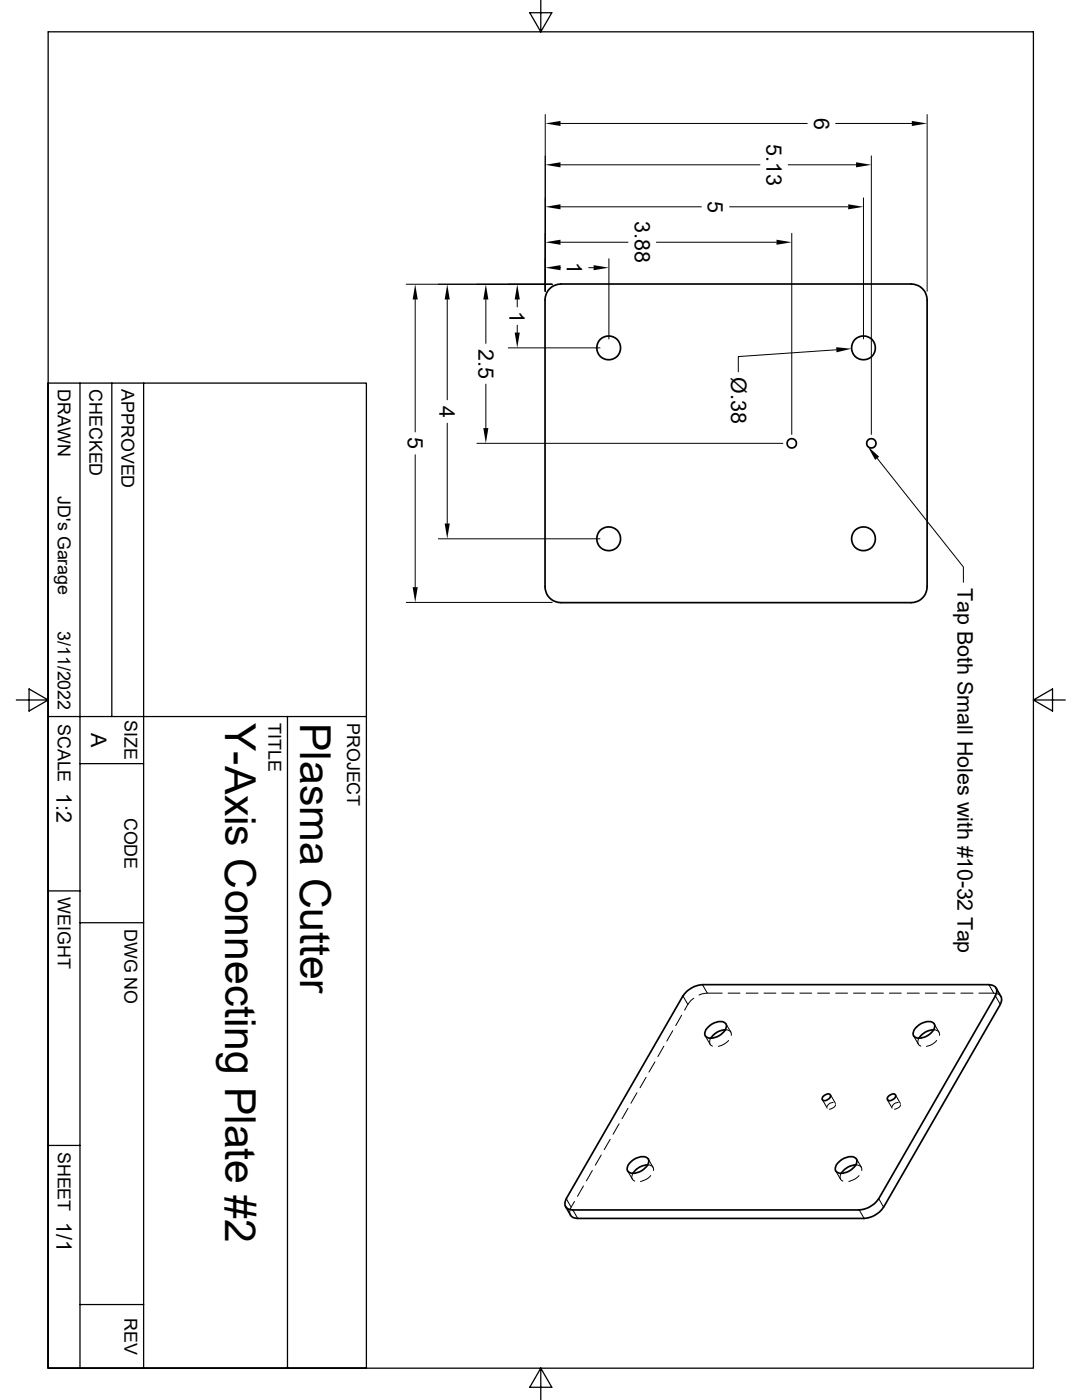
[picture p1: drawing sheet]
<svg xmlns="http://www.w3.org/2000/svg" width="216mm" height="279mm" viewBox="0 0 216 279" stroke-linecap="round" stroke-linejoin="round" font-family="sans-serif">
<g fill="none" stroke="#000" stroke-width=".34">
<path d="M109.7 57.6a3.1 3.1 0 0 1 2.2-.9h69.9a3.2 3.2 0 0 1 3.2 3.2v57.2a3.2 3.2 0 0 1-3.2 3.2h-69.9a3.2 3.2 0 0 1-3.1-3.2v-57.7a3 3 0 0 1 .9-1.8zM136.3 198.8l-23.3 40.4M140.2 196.5h57.1a1.36 1.36 0 0 1 1.5 .7 1.36 1.36 0 0 1-.2 1.6M140.2 196.5a5 5 0 0 0-3.9 2.3M198.6 198.8l-23.3 40.4M198.8 197.2l1 1.9v.8l-.2 .5M141.4 204.9a2.51 2.51 0 0 1 3.5-.6 2.1 2.1 0 0 1-1.4 2.4 2.2 2.2 0 0 1-2.8 0v-.8zM144.7 205.5a3.7 3.7 0 0 0-2.9 1.7M164.4 218.7l.5-.3a.52 .52 0 0 1 .8 .1 .52 .52 0 0 1-.3 .8l-.5 .3a.52 .52 0 0 1-.8-.1 .52 .52 0 0 1 .3-.8zM177.4 218.7l.5-.3a.52 .52 0 0 1 .8 .1 .52 .52 0 0 1-.3 .8l-.5 .3a.52 .52 0 0 1-.8-.1 .52 .52 0 0 1 .3-.8zM182.7 205.2a3.3 3.3 0 0 1 3.3-1.2 1.25 1.25 0 0 1-.2 2.2 2.51 2.51 0 0 1-3.5 .5l-.1-.5zM186.3 205.5a3.7 3.7 0 0 0-3 1.7"/>
<path d="M199.6 200.4l-23.3 40.5M113 239.2a1.36 1.36 0 0 0-.1 1.6 1.36 1.36 0 0 0 1.4 .7h57.1M125.6 232.2a3.3 3.3 0 0 1 3.3-1.2 1.25 1.25 0 0 1-.2 2.1 2.51 2.51 0 0 1-3.5 .6l-.1-.6zM129.2 232.5a3.7 3.7 0 0 0-2.9 1.6M167.1 232.2a3.3 3.3 0 0 1 3.4-1.2 1.25 1.25 0 0 1-.3 2.1 2.51 2.51 0 0 1-3.4 .6l-.1-.6zM170.8 232.5a3.7 3.7 0 0 0-2.9 1.6M175.3 239.2a5 5 0 0 1-3.9 2.3M112.9 240.8l1.1 1.9 .4 .3 .9 .2h57.1a5 5 0 0 0 3.9-2.3"/>
<circle cx="121.4" cy="69.4" r="2.38"/>
<circle cx="172.3" cy="69.4" r="2.38"/>
<circle cx="158" cy="88.5" r=".94"/>
<circle cx="173.9" cy="88.5" r=".94"/>
<circle cx="121.4" cy="107.5" r="2.38"/>
<circle cx="172.3" cy="107.5" r="2.38"/>
</g>
<g fill="none" stroke="#000" stroke-width=".2">
<path d="M108.8 22.9v35.2M111.8 24.6h49.3M111.8 32.9h39.8M157.3 32.9h13.5M166.8 24.6h15.1M172.3 39.5v28.1M173.9 31.1v55.6M185 22.9v35.2M81.1 56.7h29.1M82.8 59.8v26.4M89.2 59.8v20M96.9 59.8v8.7"/>
<path d="M103.2 59.8v1.5M111.8 53.4h.1M111.8 48.3h13.5M111.8 41.3h28.2M117.5 53.4h.9M121.5 51.6v16M131 48.3h23.9M145.6 41.3h23.6M158 46.6v40.1M96.9 76.7v8.7M101.4 69.4h18.3M103.2 64.9v1.5"/>
<path d="M166.9 69.8l-19.6 1.4v3M82.8 90.8v26.4M89.2 84.5v20M95.2 88.5h61M175 91.5l17.2 21.7v3M87.5 107.5h32.2M81.1 120.2h29.1M136.3 198.8l.9 1.6M138.4 199.2l-.6 .5-.6 .7M140.2 196.5l.9 1.7M141.1 198.2l-1.6 .4M141.1 198.2h3"/>
<path d="M145.3 198.2h2.4M148.9 198.2h2.4M152.4 198.2h2.4M156 198.2h2.4M159.6 198.2h2.4M163.2 198.2h2.3M166.8 198.2h2.3M170.3 198.2h2.4M173.9 198.2h2.4M177.5 198.2h2.3M181 198.2h2.4M184.6 198.2h2.4"/>
<path d="M188.2 198.2h2.3M191.7 198.2h2.4M195.3 198.2h3M197.3 196.5l1 1.7M198.3 198.2l1 .3 .4 .4M198.6 198.8l1 1.6M127.1 218.1l-1.2 2.1M128.9 215l-1.2 2.1M130.7 211.9l-1.2 2.1M132.5 208.8l-1.2 2.1M134.2 205.7l-1.1 2.1M136 202.6l-1.2 2.1"/>
<path d="M137.2 200.4l-.6 1.2M140.7 206.7l1 1.7M141.8 207.2l-.2 .3a.92 .92 0 0 0 .6 1.3M144.7 205.5h.4a.9 .9 0 0 1 .8 1.1M144.9 204.3l.9 1.7M145.4 207.6l-1 .8-1.1 .4M164.1 219.5l1 1.6M165.7 218.5l1 1.7M177 219.5l1 1.6M178.7 218.5l1 1.7M182.3 206.7l1 1.7M183.3 207.2a1.07 1.07 0 0 0 .4 1.6"/>
<path d="M186.3 205.5h.3a.9 .9 0 0 1 .9 1.1M186.4 204.3l1 1.7M186.9 207.6l-.9 .8-1.1 .4M113 239.2l1 1.7a1.46 1.46 0 0 0-.2 1.6M114.6 239.8l-.6 1.1M116.4 236.7l-1.2 2.1M118.2 233.6l-1.2 2.1M120 230.5l-1.2 2M121.8 227.4l-1.2 2M123.5 224.3l-1.2 2.1M125.2 233.7l1 1.6M125.3 221.2l-1.2 2.1"/>
<path d="M126.3 234.1a.97 .97 0 0 0 .4 1.6M129.2 232.5h.4a.9 .9 0 0 1 .8 1.1M129.3 231.3l1 1.7M129.8 234.6l-.9 .8-1.1 .4M166.2 220a1.3 1.3 0 0 0-1.2 .9M166.7 220.5a1.35 1.35 0 0 1-1.2 .9M166.8 233.7l.9 1.6M167.9 234.1l-.2 .4a.9 .9 0 0 0 .5 1.2M170.8 232.5h.3a.89 .89 0 0 1 .9 1.1M170.9 231.3l1 1.7M171.4 234.6l-.9 .8-1.1 .4M175.3 239.2l1 1.7"/>
<path d="M179.2 220a1.3 1.3 0 0 0-1.2 .9M179.7 220.5a1.35 1.35 0 0 1-1.2 .9M114.3 241.5l1 1.7M171.4 241.5l1 1.7"/>
</g>
<g fill="none" stroke="#000" stroke-width=".25">
<path d="M9.6 6.4h196.6v266.6h-196.6zM107.9 0v6.4l2.2-3.9h-4.4l2.2 3.9M9.6 76.5h63.5v196.5h-63.5zM16 76.5v196.5M22.3 76.5v66.5M28.7 76.5v196.5M3.3 139.7h6.3l-3.8 2.2v-4.4l3.8 2.2M206.2 139.7l3.8-2.2v4.4l-3.8-2.2h6.4M9.6 143h63.5M16 152.4h12.7M57.4 143v130M9.6 177.8h6.4"/>
<path d="M16 184.1h12.7M9.6 228.6h6.4M16 260.3h12.7M107.9 273l-2.2 3.9h4.4l-2.2-3.9v6.4"/>
</g>
<g fill="#000">
<path d="M108.8 32.9l3-.5v1zM108.8 24.6l3-.5v1zM170.8 32.4l3.1 .5-3.1 .5zM181.9 24.1l3.1 .5-3.1 .5zM82.8 56.7l.6 3.1h-1.1zM89.2 56.7l.5 3.1h-1zM96.9 56.7l.6 3.1h-1.1zM103.2 56.7l.5 3.1h-1zM108.8 53.4l3-.5v1zM108.8 48.3l3-.5v1.1zM108.8 41.3l3-.5v1zM118.4 52.9l3.1 .5-3.1 .5z"/>
<path d="M154.9 47.8l3.1 .5-3.1 .6zM169.2 40.8l3.1 .5-3.1 .5zM102.7 66.4h1l-.5 3zM166.8 69.3l3.1 .3-3 .7zM96.4 85.4h1.1l-.6 3.1zM173.1 89.1l2.3 2-.8 .7zM82.3 117.2h1.1l-.6 3zM88.7 104.5h1l-.5 3z"/>
</g>
<g font-size="8.5">
<text x="44.9" y="144.3" transform="rotate(90 44.9 144.3)">Y-Axis Connecting Plate #2</text>
<text x="59.9" y="144.3" transform="rotate(90 59.9 144.3)">Plasma Cutter</text>
</g>
<g font-size="4.3">
<text x="162.4" y="23.5" transform="rotate(90 162.4 23.5)">6</text>
<text x="152.9" y="28.7" transform="rotate(90 152.9 28.7)">5.13</text>
<text x="141.3" y="40.1" transform="rotate(90 141.3 40.1)">5</text>
<text x="126.7" y="44.2" transform="rotate(90 126.7 44.2)">3.88</text>
<text x="113.1" y="52.4" transform="rotate(90 113.1 52.4)">1</text>
<text x="101.7" y="62.1" transform="rotate(90 101.7 62.1)">1</text>
<text x="95.5" y="69.7" transform="rotate(90 95.5 69.7)">2.5</text>
<text x="145.9" y="75.3" transform="rotate(90 145.9 75.3)">Ø.38</text>
<text x="87.7" y="81" transform="rotate(90 87.7 81)">4</text>
<text x="81.4" y="87.3" transform="rotate(90 81.4 87.3)">5</text>
<text x="191.1" y="117.3" transform="rotate(90 191.1 117.3)">Tap Both Small Holes with #10-32 Tap</text>
<text x="18.2" y="146.3" transform="rotate(90 18.2 146.3)">A</text>
<text x="11.3" y="158.2" transform="rotate(90 11.3 158.2)">1:2</text>
<text x="11.3" y="243.8" transform="rotate(90 11.3 243.8)">1/1</text>
</g>
<g font-size="3.6">
<text x="11.5" y="77.7" transform="rotate(90 11.5 77.7)">DRAWN</text>
<text x="17.9" y="77.7" transform="rotate(90 17.9 77.7)">CHECKED</text>
<text x="24.2" y="77.7" transform="rotate(90 24.2 77.7)">APPROVED</text>
<text x="11.5" y="99" transform="rotate(90 11.5 99)">JD's Garage</text>
<text x="11.5" y="125.9" transform="rotate(90 11.5 125.9)">3/11/2022</text>
<text x="24.9" y="143.8" transform="rotate(90 24.9 143.8)">SIZE</text>
<text x="11.5" y="144.5" transform="rotate(90 11.5 144.5)">SCALE</text>
<text x="53.6" y="144.3" transform="rotate(90 53.6 144.3)">TITLE</text>
<text x="69.3" y="144.3" transform="rotate(90 69.3 144.3)">PROJECT</text>
<text x="24.9" y="163.2" transform="rotate(90 24.9 163.2)">CODE</text>
<text x="11.5" y="179.1" transform="rotate(90 11.5 179.1)">WEIGHT</text>
<text x="24.9" y="185.4" transform="rotate(90 24.9 185.4)">DWG NO</text>
<text x="11.5" y="229.9" transform="rotate(90 11.5 229.9)">SHEET</text>
<text x="24.9" y="263" transform="rotate(90 24.9 263)">REV</text>
</g>
</svg>
